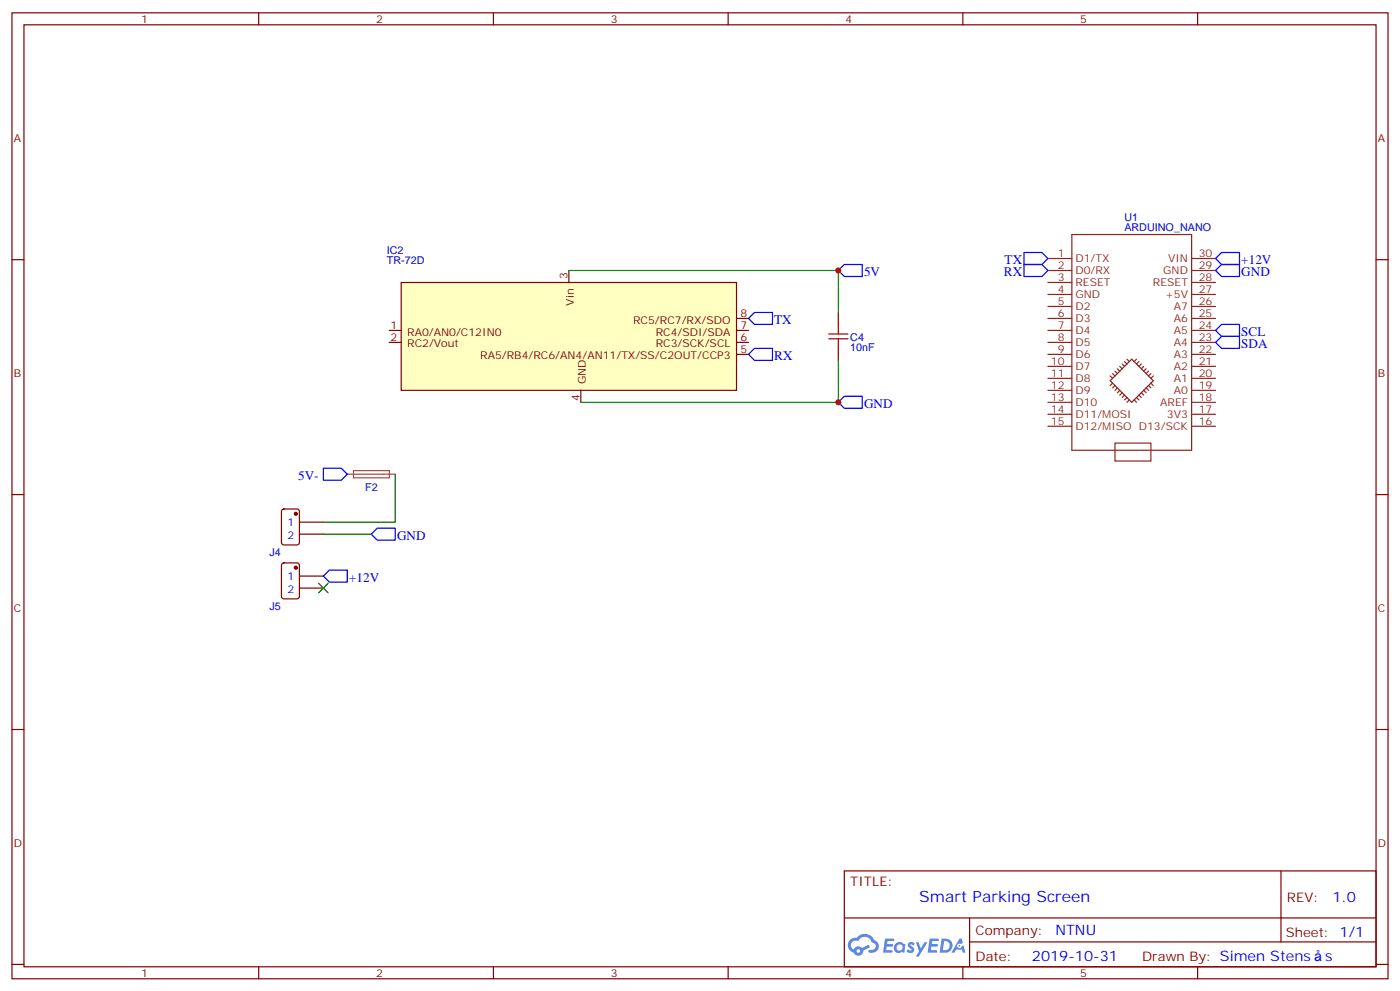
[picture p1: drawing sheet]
<svg xmlns="http://www.w3.org/2000/svg" width="412mm" height="292mm" viewBox="0 0 412 292" stroke-linecap="round" stroke-linejoin="round" font-family="sans-serif">
<g fill="none" stroke="#870000" stroke-width=".35">
<path d="M3.5 3.8h405.4v284.3h-405.4zM7.1 7.3h398.2v277.3h-398.2zM76.2 3.8v3.5M145.3 3.8v3.5M214.5 3.8v3.5M283.6 3.8v3.5M352.8 3.8v3.5M3.5 76.4h3.6M405.3 76.4h3.6M3.5 145.6h3.6M405.3 145.6h3.6M3.5 214.7h3.6"/>
<path d="M405.3 214.7h3.6M248.7 256.4h156.6v28.2h-156.6zM377.3 256.4v20.9M248.7 270.2h156.5M285.6 277.3h119.6M285.6 270.2v14.1M3.5 283.9h3.6M76.2 284.6v3.5M145.3 284.6v3.5M214.5 284.6v3.5M283.6 284.6v3.5M352.8 284.6v3.5"/>
<path d="M405.3 283.9h3.6"/>
</g>
<g fill="#5487ff">
<path d="M267.7 277.5a1.22 1.22 0 0 1 1.7 .3l-.4 .6a.47 .47 0 0 0-.3-.4 .47 .47 0 0 0-.5 .2l.1 .2a1.14 1.14 0 0 1 .8 1.7 1.14 1.14 0 0 1-1.9 0l-.2-.2 .5-.5 .7 .4a.29 .29 0 0 0 .3-.2 .29 .29 0 0 0-.2-.4 1.04 1.04 0 0 1-.6-1.7z"/>
<path d="M260.7 276.3h2.4l.3 .2-.2 .5h-1.8l-.1 .9h1.5l.3 .4-.3 .3h-1.6l-.2 1.1 1.7 .1 .2 .3-.2 .3h-2.6z"/>
<path d="M273.8 276.3h2.4l.3 .2-.1 .5h-1.8l-.2 .9h1.6l.3 .4-.4 .3h-1.6l-.1 1.1 1.7 .1 .2 .3-.2 .3h-2.6z"/>
<path d="M282.6 276.3h.7l.3 1.2-.6 .4a.69 .69 0 0 0-1 .2 .69 .69 0 0 0 .4 1 .69 .69 0 0 0 .9-.6l.5-.3 .6 2.2h-.8l-.2-.8h-1.8l-.5 .8h-.8z"/>
<path d="M269.8 277.4h.8l.6 1.8 1.1-1.8h.9l-2.6 4.2h-.8l.9-1.6z"/>
<path d="M277.4 276.3l-.6 4.1h1.3a2.11 2.11 0 0 0 2.5-2.1 2.11 2.11 0 0 0-2.5-2zM278.1 277a1.39 1.39 0 0 1 1.7 1.4 1.39 1.39 0 0 1-1.8 1.3h-.3z"/>
<path d="M263.7 277.9a1.54 1.54 0 0 0-.1 2.2 1.54 1.54 0 0 0 2.2 .1l.6 .2 .3-2.3-.2-.2h-.4a1.49 1.49 0 0 0-2.4 0zM264 278.9a.94 .94 0 0 1 1.8 0 .94 .94 0 0 1-1.8 0z"/>
<path d="M250.4 276.7a2.18 2.18 0 0 0 1.1 3.7 1.44 1.44 0 0 0 1.6 .9 1.44 1.44 0 0 0 1.2-1.5l2-1-.5-.7-1.9 .9a1.47 1.47 0 0 0-2.4 .5 1.39 1.39 0 0 1-.7-2 1.39 1.39 0 0 1 2-.4 2.12 2.12 0 0 1 2.2-1.3 2.12 2.12 0 0 1 1.9 1.7 1.14 1.14 0 0 1 1.1 1.4 1.14 1.14 0 0 1-1.7 .7 .43 .43 0 0 0-.5 .4 .43 .43 0 0 0 .4 .5 1.98 1.98 0 0 0 2.5-1.3 1.98 1.98 0 0 0-1.2-2.5 3.1 3.1 0 0 0-5.3-.7l-.9 .1zM252.3 280a.55 .55 0 0 1 1.1 0 .55 .55 0 0 1-1.1 0z"/>
<circle cx="282.6" cy="278.4" r=".26"/>
</g>
<path d="M244.1 99.7h5.7M244.1 98.3h5.7M246.9 95.5v2.8M246.9 99.7v2.9" fill="none" stroke="#a10000" stroke-width=".35"/>
<path d="M246.9 92v3.5M246.9 102.6v3.5" fill="none" stroke="#870000" stroke-width=".35"/>
<path d="M118.2 83.1h98.8v31.8h-98.8z" fill="#ffffc2" stroke="#850000" stroke-width=".35"/>
<path d="M167.6 79.6v3.5M114.7 97.3h3.5M217 97.3h3.5M217 93.7h3.5M114.7 100.8h3.5M171.1 114.9v3.5M217 100.8h3.5M217 104.3h3.5" fill="none" stroke="#850000" stroke-width=".35"/>
<path d="M83.1 150l.5-.2h3.9l.6 .5 .1 9.4-.5 .7h-4.1l-.6-.5-.1-9.4zM88.2 153.7h7M88.2 157.2h7M83.1 165.9l.5-.2h3.9l.6 .4 .1 9.5-.5 .6-4.1 .1-.6-.5-.1-9.4zM88.2 169.6h7M88.2 173.1h7" fill="none" stroke="#870000" stroke-width=".35"/>
<g fill="#870000" stroke="#870000" stroke-width=".35">
<circle cx="87.1" cy="151.2" r=".44"/>
<circle cx="87.1" cy="167.1" r=".44"/>
</g>
<path d="M102.3 139.6h3.5M104.1 138.5h10.6v2.2h-10.6zM105.9 139.6h10.5" fill="none" stroke="#a64a4a" stroke-width=".35"/>
<g fill="none" stroke="#8c2424" stroke-width=".35">
<path d="M308.7 79.6h7M308.7 76.1h7M315.7 69h35.3v63.5h-35.3zM351 79.6h7.1M351 76.1h7.1M308.7 97.3h7M308.7 93.7h7M308.7 90.2h7M308.7 86.7h7M308.7 83.1h7M351 97.3h7.1M351 93.7h7.1"/>
<path d="M351 90.2h7.1M351 86.7h7.1M351 83.1h7.1M308.7 118.4h7M308.7 114.9h7M308.7 111.4h7M308.7 107.8h7M308.7 104.3h7M308.7 100.8h7M327 112.1l6.4-6.4 6.3 6.4-6.3 6.3zM327 110.7l.7 .7M327.7 110l.7 .7"/>
<path d="M327.7 112.8l-.7 .7M328.4 113.5l-.7 .7M328.4 109.3l.7 .7M329.1 108.5l.7 .8M329.1 114.2l-.7 .7M329.8 107.8l.8 .7M329.8 114.9l-.7 .7M330.6 107.1l.7 .7M330.6 115.6l-.8 .7M331.3 106.4l.7 .7M331.3 116.3l-.7 .7M332 105.7l.7 .7"/>
<path d="M332 117l-.7 .7M332.7 117.7l-.7 .7M334.1 117.7l.7 .7M334.8 117l.7 .7M334.8 105.7l-.7 .7M335.5 116.3l.7 .7M335.5 106.4l-.7 .7M336.2 115.6l.7 .7M336.2 107.1l-.7 .7M336.9 114.9l.7 .7M336.9 107.8l-.7 .7M337.6 114.2l.7 .7"/>
<path d="M337.6 108.5l-.7 .8M338.3 113.5l.7 .7M338.3 109.3l-.7 .7M339 112.8l.7 .7M339 110l-.7 .7M339.7 110.7l-.7 .7M351 118.4h7.1M351 114.9h7.1M351 111.4h7.1M351 107.8h7.1M351 104.3h7.1M351 100.8h7.1"/>
<path d="M308.7 122h7M308.7 125.5h7M328.4 130.4h10.6v5.3h-10.6zM351 122h7.1M351 125.5h7.1"/>
</g>
<g fill="none" stroke="#00f" stroke-width=".35">
<path d="M248.7 77.9h5.3v3.5h-5.3l-1.8-1.8zM301.6 74.3h5.3l1.8 1.8-1.8 1.8h-5.3zM301.6 77.9h5.3l1.8 1.7-1.8 1.8h-5.3zM358.1 79.6l1.7-1.7h5.3v3.5h-5.3zM359.8 74.3h5.3v3.6h-5.3l-1.7-1.8zM222.2 92h5.3v3.5h-5.3l-1.7-1.8zM358.1 97.3l1.7-1.8h5.3v3.5h-5.3zM359.8 99h5.3v3.6h-5.3l-1.7-1.8zM222.2 102.6h5.3v3.5h-5.3l-1.7-1.8zM248.7 116.7h5.3v3.5h-5.3l-1.8-1.8zM95.2 137.8h5.3l1.8 1.8-1.8 1.8h-5.3zM111.1 155.5h5.3v3.5h-5.3l-1.7-1.8z"/>
<path d="M97 167.8h5.3v3.5h-5.3l-1.8-1.7z"/>
</g>
<path d="M167.6 79.6h79.3v12.4M246.9 106.1v12.3h-75.8M116.4 139.6v14.1h-21.2M95.2 157.2h14.2" fill="none" stroke="#008700" stroke-width=".35"/>
<g fill="#c00">
<circle cx="246.9" cy="79.6" r=".88"/>
<circle cx="246.9" cy="118.4" r=".88"/>
</g>
<path d="M93.8 171.7l2.9 2.8zM96.7 171.7l-2.9 2.8z" fill="#c00" stroke="#008700" stroke-width=".35"/>
<text font-size="4.6" fill="#00f" x="270.8" y="265.4">Smart Parking Screen</text>
<g font-size="4.2" fill="#00f">
<text x="392.5" y="265.6">1.0</text>
<text x="310.9" y="275.2">NTNU</text>
<text x="304" y="283">2019-10-31</text>
<text x="390.4" y="282.9">s</text>
</g>
<g font-size="3.9" fill="#00f">
<text x="295.9" y="77.9">TX</text>
<text x="365.7" y="77.9">+12V</text>
<text x="254.5" y="81.4">5V</text>
<text x="295.7" y="81.4">RX</text>
<text x="365.7" y="81.4">GND</text>
<text x="228.1" y="95.5">TX</text>
<text x="365.7" y="99">SCL</text>
<text x="228.1" y="106.1">RX</text>
<text x="365.7" y="102.6">SDA</text>
<text x="254.5" y="120.2">GND</text>
<text x="87.8" y="141.2">5V-</text>
<text x="116.9" y="159">GND</text>
<text x="102.8" y="171.3">+12V</text>
</g>
<g font-size="3.9" fill="#800">
<text x="250.5" y="260.9">TITLE:</text>
<text x="379.1" y="265.6">REV:</text>
<text x="287.4" y="275.1">Company:</text>
<text x="378.7" y="275.8">Sheet: 1/1</text>
<text x="287.4" y="282.8">Date:</text>
<text x="336.4" y="282.9">Drawn By: Simen Stens</text>
</g>
<g font-size="3.2" fill="#800">
<text x="41.6" y="6.8">1</text>
<text x="110.8" y="6.8">2</text>
<text x="179.9" y="6.8">3</text>
<text x="249.1" y="6.8">4</text>
<text x="318.2" y="6.8">5</text>
<text x="4.1" y="41.9">A</text>
<text x="405.9" y="41.9">A</text>
<text x="4.1" y="111">B</text>
<text x="405.9" y="111">B</text>
<text x="4.1" y="180.2">C</text>
<text x="405.9" y="180.2">C</text>
<text x="4.1" y="249.3">D</text>
<text x="405.9" y="249.3">D</text>
<text x="41.6" y="287.6">1</text>
<text x="110.8" y="287.6">2</text>
<text x="179.9" y="287.6">3</text>
<text x="249.1" y="287.6">4</text>
<text x="318.2" y="287.6">5</text>
</g>
<g font-size="3.2" fill="#000080">
<text x="331.2" y="64.9">U1</text>
<text x="331.2" y="68">ARDUINO_NANO</text>
<text x="113.9" y="77.9">TR-72D</text>
<text x="113.9" y="74.6">IC2</text>
<text x="250.5" y="100.3">C4</text>
<text x="250.5" y="103.3">10nF</text>
<text x="107.6" y="144.5">F2</text>
<text x="79.4" y="163.8">J4</text>
<text x="79.4" y="179.7">J5</text>
</g>
<g font-size="3.2" fill="#8d2323">
<text x="311.6" y="75.7">1</text>
<text x="316.8" y="77.2">D1/TX</text>
<text x="344.1" y="77.2">VIN</text>
<text x="353.1" y="75.7">30</text>
<text x="311.6" y="82.8">3</text>
<text x="311.6" y="79.3">2</text>
<text x="316.8" y="80.7">D0/RX</text>
<text x="342.7" y="80.7">GND</text>
<text x="353.1" y="79.3">29</text>
<text x="353.1" y="82.8">28</text>
<text x="311.6" y="89.9">5</text>
<text x="311.6" y="86.3">4</text>
<text x="316.8" y="87.7">GND</text>
<text x="316.8" y="84.2">RESET</text>
<text x="339.6" y="84.2">RESET</text>
<text x="343.2" y="87.7">+5V</text>
<text x="353.1" y="86.3">27</text>
<text x="353.1" y="89.9">26</text>
<text x="311.6" y="93.4">6</text>
<text x="316.8" y="94.8">D3</text>
<text x="316.8" y="91.3">D2</text>
<text x="345.8" y="91.3">A7</text>
<text x="345.8" y="94.8">A6</text>
<text x="353.1" y="93.4">25</text>
<text x="311.6" y="100.4">8</text>
<text x="311.6" y="96.9">7</text>
<text x="316.8" y="101.8">D5</text>
<text x="316.8" y="98.3">D4</text>
<text x="345.8" y="98.3">A5</text>
<text x="345.8" y="101.8">A4</text>
<text x="353.1" y="96.9">24</text>
<text x="353.1" y="100.4">23</text>
<text x="309.6" y="107.5">10</text>
<text x="311.6" y="104">9</text>
<text x="316.8" y="105.4">D6</text>
<text x="345.8" y="105.4">A3</text>
<text x="353.1" y="104">22</text>
<text x="353.1" y="107.5">21</text>
<text x="309.6" y="111">11</text>
<text x="316.8" y="112.4">D8</text>
<text x="316.8" y="108.9">D7</text>
<text x="345.8" y="108.9">A2</text>
<text x="345.8" y="112.4">A1</text>
<text x="353.1" y="111">20</text>
<text x="309.6" y="118.1">13</text>
<text x="309.6" y="114.5">12</text>
<text x="316.8" y="119.5">D10</text>
<text x="316.8" y="116">D9</text>
<text x="341.7" y="119.5">AREF</text>
<text x="345.8" y="116">A0</text>
<text x="353.1" y="114.5">19</text>
<text x="353.1" y="118.1">18</text>
<text x="309.6" y="121.6">14</text>
<text x="309.6" y="125.1">15</text>
<text x="316.8" y="123">D11/MOSI</text>
<text x="343.8" y="123">3V3</text>
<text x="353.1" y="121.6">17</text>
<text x="353.1" y="125.1">16</text>
<text x="316.8" y="126.5">D12/MISO D13/SCK</text>
</g>
<g font-size="3.2" fill="#840000">
<text x="167.2" y="82" transform="rotate(-90 167.2 82)">3</text>
<text x="169.1" y="90" transform="rotate(-90 169.1 90)">Vin</text>
<text x="186.5" y="95.2">RC5/RC7/RX/SDO</text>
<text x="218.1" y="93.4">8</text>
<text x="115" y="96.9">1</text>
<text x="115" y="100.4">2</text>
<text x="119.9" y="98.8">RA0/AN0/C12IN0</text>
<text x="193.1" y="98.8">RC4/SDI/SDA</text>
<text x="218.1" y="100.4">6</text>
<text x="218.1" y="96.9">7</text>
<text x="119.9" y="102.3">RC2/Vout</text>
<text x="141.5" y="105.8">RA5/RB4/RC6/AN4/AN11/TX/SS/C2OUT/CCP3</text>
<text x="193.1" y="102.3">RC3/SCK/SCL</text>
<text x="218.1" y="104">5</text>
<text x="172.6" y="113.1" transform="rotate(-90 172.6 113.1)">GND</text>
<text x="170.7" y="118.1" transform="rotate(-90 170.7 118.1)">4</text>
</g>
<g font-size="3.2" fill="#00f">
<text x="84.7" y="154.8">1</text>
<text x="84.7" y="158.6">2</text>
<text x="84.7" y="170.6">1</text>
<text x="84.7" y="174.5">2</text>
</g>
</svg>
